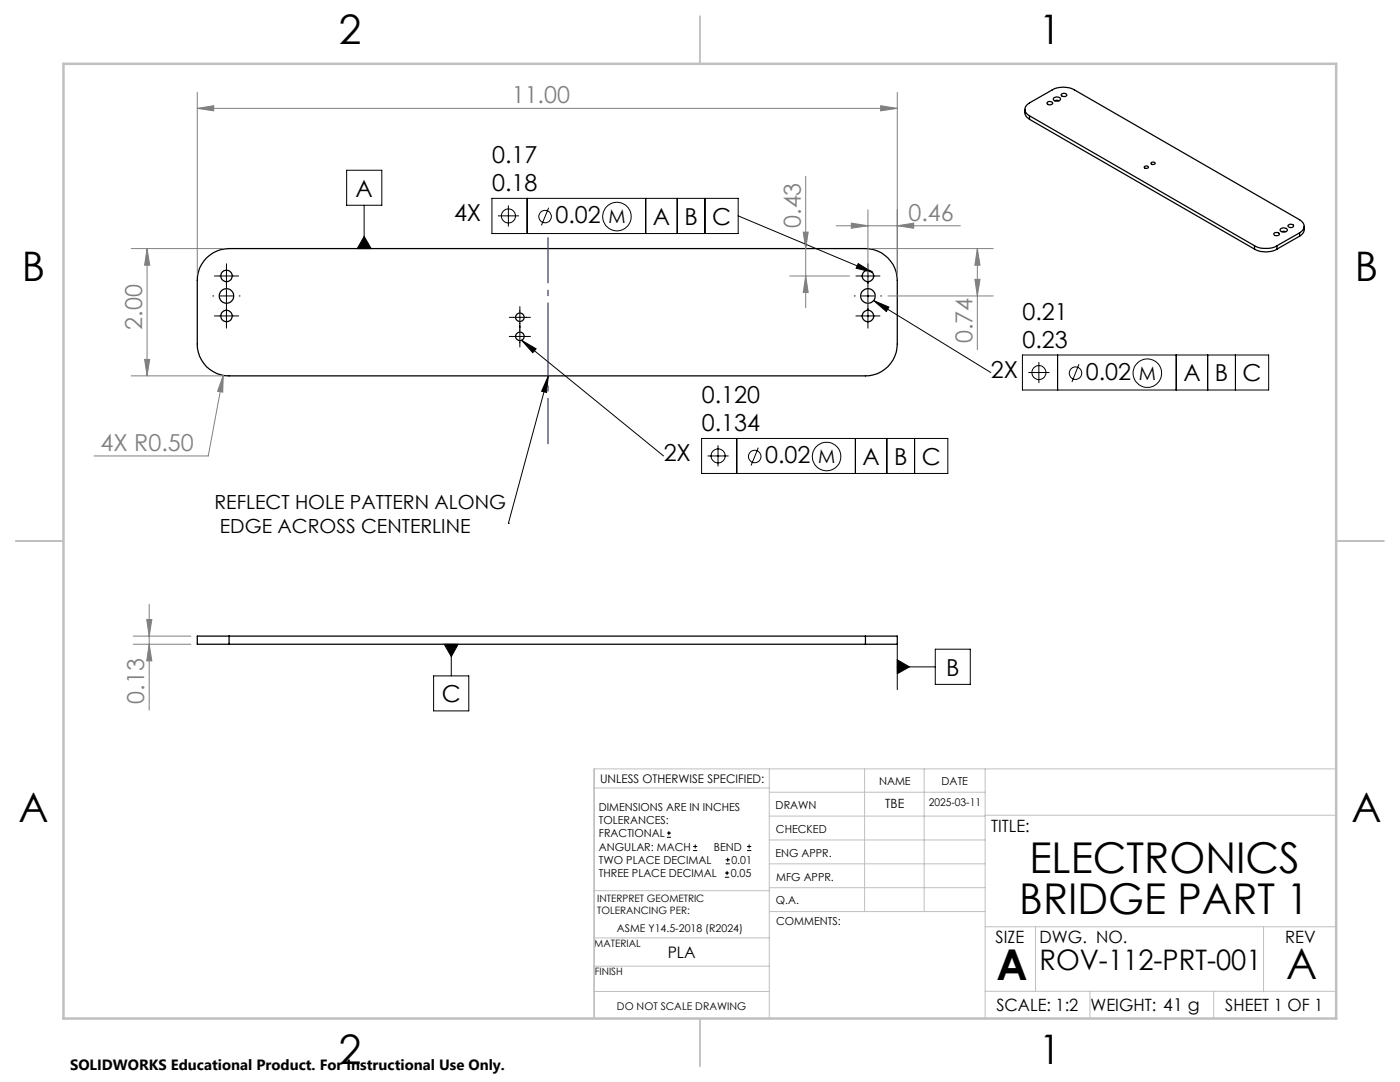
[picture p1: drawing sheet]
<svg xmlns="http://www.w3.org/2000/svg" width="279mm" height="216mm" viewBox="0 0 279 216" stroke-linecap="round" stroke-linejoin="round" font-family="sans-serif">
<g fill="none" stroke="#000" stroke-width=".25">
<path d="M210.3 19.5a.96 .96 0 0 1 1.4 .3 .79 .79 0 0 1-.8 .4 .79 .79 0 0 1-.7-.6zM211.8 18.8a.56 .56 0 0 1 .6-.2 .56 .56 0 0 1 .4 .5 .59 .59 0 0 1-.6 .2 .59 .59 0 0 1-.4-.5zM204.5 21.8l.1 1.2 .9 .8M205.5 23.1a1.36 1.36 0 0 1-1-1.3 1.36 1.36 0 0 1 1-1.3l4.5-2.5a4.7 4.7 0 0 1 4.5 0l44.9 25.9a1.39 1.39 0 0 1 .9 1.3 1.39 1.39 0 0 1-.9 1.3M205.5 23.1l44.9 25.9M205.5 23.1v.7M205.5 23.8l44.9 25.9M209 20.5a.65 .65 0 0 1 1.1 .2 .6 .6 0 0 1-.6 .2 .6 .6 0 0 1-.5-.4zM210.5 20.1l.4-.1 .4 .1M228.4 33.3a.41 .41 0 0 1 .4-.2 .41 .41 0 0 1 .3 .4 .48 .48 0 0 1-.7-.2zM229.8 32.5a.39 .39 0 0 1 .4-.2 .39 .39 0 0 1 .3 .4 .4 .4 0 0 1-.5 .1 .4 .4 0 0 1-.2-.3zM41.2 51.5a6.5 6.5 0 0 1 4.5-1.9h127a6.4 6.4 0 0 1 6.4 6.4v12.7a6.3 6.3 0 0 1-6.4 6.3h-127a6.3 6.3 0 0 1-6.3-6.3v-12.7a6.1 6.1 0 0 1 1.8-4.5z"/>
<path d="M250.4 49a5 5 0 0 0 4.4 0M250.4 49.7a4.7 4.7 0 0 0 4.4 0M250.4 49v.7M254.3 46.5a.58 .58 0 0 1 .6-.2 .58 .58 0 0 1 .4 .5 .65 .65 0 0 1-1.1-.2zM254.8 49v.7M255.6 45.7a.8 .8 0 0 1 1.3 .3 .86 .86 0 0 1-1.4-.1zM255.8 46.2h.8M257.1 44.9a.56 .56 0 0 1 .6-.2 .56 .56 0 0 1 .4 .5 .59 .59 0 0 1-.6 .2 .59 .59 0 0 1-.4-.4zM259.4 46.5l-4.6 2.5M259.4 46.5v.6M259.4 47.1l-4.6 2.6M260.3 45.2l-.1 1.1-.8 .8"/>
<path d="M45.7 126.9h-6.3v1.7h6.3M45.7 126.9v1.7M45.7 128.6h127M45.7 126.9h127M172.7 126.9h6.4v1.7h-6.4M172.7 126.9v1.7"/>
<circle cx="45.2" cy="55.1" r="1.15"/>
<circle cx="45.2" cy="59" r="1.45"/>
<circle cx="173.2" cy="59.1" r="1.46"/>
<circle cx="173.2" cy="55.1" r="1.15"/>
<circle cx="45.2" cy="63.1" r="1.15"/>
<circle cx="103.8" cy="63.3" r=".85"/>
<circle cx="103.8" cy="67.1" r=".85"/>
<circle cx="173.2" cy="63.1" r="1.15"/>
</g>
<g fill="none" stroke="#000" stroke-width=".2">
<path d="M69.2 34h7v7h-7zM98.2 39.6h49.1v7h-49.1zM105.2 39.6v7M128.9 39.6v7M135.1 39.6v7M140.7 39.6v7M42.5 59.1h.2M42.8 55.1h4.8M43.9 59.1h2.6M45.2 52.6v4.9M45.2 57.8v2.5M47.7 59.1h.2"/>
<path d="M72.7 47.2l1.4 2.4h-2.8zM72.7 41v8.6M99.4 43.1h4.2M101.5 41v4.2M109.5 41.5l-1.4 3.5M147.3 43.1l26.8 11.2M170.5 59.1h.2M170.8 55.1h4.8M171.3 52.6l2.8 1.7-3.2-.8zM171.9 59.1h2.6M173.2 52.6v4.9M173.2 57.8v2.5"/>
<path d="M174.3 60l3.1 1.3-.5 .9zM174.3 60l23.4 14.3M175.8 59.1h.1M42.8 63h4.8M45.2 60.6v4.9M101.6 63.3h4.3M101.6 67.1h4.3M103.8 61.2v8.1M104.1 67.9l2.9 1.7-.7 .8zM104.1 67.9l28.3 23.1M109.4 75l-.3 3.3-1-.2zM109.4 75l-7.9 29.4"/>
<path d="M170.8 63h4.8M173.2 60.6v4.9M204 70.8h49.2v7h-49.2zM205.2 74.3h4.2M207.3 72.2v4.2M211.1 70.8v7M215.3 72.7l-1.4 3.5M234.7 70.8v7M241 70.8v7M246.6 70.8v7M140 87.5h49.2v7h-49.2zM141.2 91h4.2"/>
<path d="M143.3 88.9v4.2M147 87.5v7M151.3 89.3l-1.4 3.6M170.7 87.5v7M177 87.5v7M182.5 87.5v7M101.5 104.4h.1M86.5 134.9h7.1v7h-7.1zM88.7 128.6h2.7l-1.3 2.4zM90.1 128.6v6.3M179.1 131.7l2.4 1.4-2.4 1.3zM179.1 133.1h7.6"/>
<path d="M179.1 128.6v9M186.7 129.5h6.9v7.1h-6.9zM133.1 167.1h.8M133.1 166.2h.8M133.5 165.8v.9M138.3 169.7h.8M138.3 168.9h.8M138.7 168.5v.8M144.7 175h.8M144.7 174.2h.8M144.8 172.4h.9M144.8 171.6h.9"/>
<path d="M145.1 173.8v.8M145.2 171.1v.9M149.1 169.7h.8M149.1 168.9h.8M149.5 168.5v.8"/>
<circle cx="101.5" cy="43.1" r="1.4"/>
<circle cx="108.8" cy="43.2" r="1.25"/>
<circle cx="123.1" cy="43.2" r="2.85"/>
<circle cx="207.3" cy="74.3" r="1.4"/>
<circle cx="214.6" cy="74.5" r="1.26"/>
<circle cx="229" cy="74.5" r="2.83"/>
<circle cx="143.3" cy="91" r="1.39"/>
<circle cx="150.6" cy="91.1" r="1.25"/>
<circle cx="165" cy="91.1" r="2.85"/>
</g>
<g fill="none" stroke="#808080" stroke-width=".2">
<path d="M39.4 18.5v36.2M179.1 18.5v36.2M39.4 21.6l3.3-.5v1zM39.4 21.6h139.7M160.8 35.2v26.2M175.8 21.1l3.3 .5-3.3 .5zM26.2 49.6h18.2M29.4 49.6l.5 3.3h-1zM29.4 49.6v25.4M157.6 55.1h11.9M160.3 46.3h1l-.5 3.3zM160.8 55.1l.5 3.2h-1z"/>
<path d="M166.9 45h24.8M169.9 44.5l3.3 .5-3.3 .5zM173.2 41.9v13.2M174 49.6h24.2M177.2 59.1h21M179.1 45l3.3-.5v1zM194.6 55.7h1l-.5 3.4zM195.1 49.6l.5 3.3h-1zM195.1 49.6v20.2M26.2 75h18.2M28.9 71.7h1l-.5 3.3zM44.6 74.9l-.2 3.3-1-.1z"/>
<path d="M44.6 74.9l-3 16.1h-22.8M26.6 126.9h11.5M26.6 128.6h11.5M29.3 123.6h1l-.5 3.3zM29.8 128.6l.5 3.3h-1zM29.8 120.6v21.1"/>
</g>
<path d="M109.4 47.3v41.3" fill="none" stroke="#00f" stroke-width=".2" stroke-dasharray="15.2 1.3 1.3 1.3" stroke-dashoffset="6" stroke-linecap="butt"/>
<g fill="none" stroke="#c0c0c0" stroke-width=".2">
<path d="M118.6 157.2h34.9M153.5 153.4v49.8M153.5 158.1h43.1M172.5 153.4v28.5M184.4 153.4v28.5M196.6 153.4v49.8M266.7 153.4h-148.1v49.8M118.6 177.7h35M153.5 167.6h43.1M153.5 162.8h43.1M153.5 172.4h43.1M153.5 177.1h43.1"/>
<path d="M196.6 162.7h70.1M118.6 197.8h34.9M118.6 192.8h34.9M118.6 187.1h35M153.6 181.9h43M196.6 197.8h70.1M196.6 184.9h70.1M206.7 184.9v12.9M217.5 197.8v5.4M242.2 197.8v5.4M252.2 184.9v12.9"/>
</g>
<path d="M139.7 3.2v9.5M3.1 107.9h9.6M266.7 107.9h9.5M139.7 203.2v9.6" fill="none" stroke="#c0c0c0" stroke-width=".25"/>
<path d="M12.7 12.7h254v190.5h-254z" fill="none" stroke="#c0c0c0" stroke-width=".5"/>
<g fill="#000">
<path d="M109.4 75l-.3 3.3-1-.2z"/>
<path d="M88.7 128.6l1.4 2.4 1.3-2.4zM179.1 131.7l2.4 1.4-2.4 1.3zM104.1 67.9l2.9 1.7-.7 .8zM171.3 52.6l2.8 1.7-3.2-.8zM174.3 60l3.1 1.3-.5 .9zM72.7 47.2l1.4 2.4h-2.8z"/>
</g>
<g fill="#808080">
<path d="M39.4 21.6l3.3-.5v1zM175.8 21.1l3.3 .5-3.3 .5zM169.9 44.5l3.3 .5-3.3 .5zM179.1 45l3.3-.5v1zM44.6 74.9l-.2 3.3-1-.1z"/>
<path d="M28.9 71.7h1l-.5 3.3zM29.4 49.6l.5 3.3h-1zM194.6 55.7h1l-.5 3.4zM195.1 49.6l.5 3.3h-1zM160.8 55.1l.5 3.2h-1zM160.3 46.3h1l-.5 3.3z"/>
<path d="M29.3 123.6h1l-.5 3.3zM29.8 128.6l.5 3.3h-1z"/>
</g>
<g font-size="8.5">
<text x="205.4" y="174.2">ELECTRONICS</text>
<text x="203.4" y="182.3">BRIDGE PART 1</text>
<text x="198.9" y="195.5">A</text>
<text x="256.7" y="195.4">A</text>
</g>
<g font-size="8.1">
<text x="67.6" y="8.9">2</text>
<text x="207.3" y="8.9">1</text>
<text x="4.4" y="56.1">B</text>
<text x="270.4" y="56.1">B</text>
<text x="3.7" y="164.1">A</text>
<text x="269.7" y="164.1">A</text>
<text x="67.6" y="212.4">2</text>
<text x="207.3" y="212.4">1</text>
</g>
<text font-size="5.6" x="207.4" y="193.5">ROV-112-PRT-001</text>
<g font-size="4.7" fill="#808080">
<text x="102.1" y="20.6">11.00</text>
<text x="159.8" y="45.5" transform="rotate(-90 159.8 45.5)">0.43</text>
<text x="181.3" y="44">0.46</text>
<text x="28.4" y="65.8" transform="rotate(-90 28.4 65.8)">2.00</text>
<text x="194.1" y="68.5" transform="rotate(-90 194.1 68.5)">0.74</text>
<text x="20.1" y="90">4X R0.50</text>
<text x="28.8" y="140.4" transform="rotate(-90 28.8 140.4)">0.13</text>
</g>
<g font-size="4.7">
<text x="98.2" y="32.6">0.17</text>
<text x="71" y="39.2">A</text>
<text x="98.2" y="38.1">0.18</text>
<text x="90.6" y="44.1">4X</text>
<text x="110.9" y="44.6">0.02</text>
<text x="130.3" y="44.8">A</text>
<text x="136.6" y="44.8">B</text>
<text x="142.1" y="44.8">C</text>
<text x="204.1" y="63.8">0.21</text>
<text x="204.1" y="69.4">0.23</text>
<text x="197.8" y="75.4">2X</text>
<text x="216.7" y="75.8">0.02</text>
<text x="236.2" y="76.1">A</text>
<text x="242.5" y="76.1">B</text>
<text x="248" y="76.1">C</text>
<text x="140" y="80.4">0.120</text>
<text x="140" y="86">0.134</text>
<text x="132.5" y="92">2X</text>
<text x="152.7" y="92.4">0.02</text>
<text x="172.1" y="92.7">A</text>
<text x="178.4" y="92.7">B</text>
<text x="184" y="92.7">C</text>
<text x="188.8" y="134.8">B</text>
<text x="88.2" y="140.1">C</text>
</g>
<g font-size="3.9">
<text x="42.8" y="101.5">REFLECT HOLE PATTERN ALONG</text>
<text x="43.9" y="106.4">EDGE ACROSS CENTERLINE</text>
</g>
<g font-size="3.7">
<text x="121.4" y="44.5">M</text>
<text x="227.3" y="75.8">M</text>
<text x="163.3" y="92.4">M</text>
</g>
<g font-size="3.4">
<text x="197.8" y="166">TITLE:</text>
<text x="198.7" y="188.1">SIZE</text>
<text x="207.5" y="188.1">DWG. NO.</text>
<text x="256.5" y="188.2">REV</text>
<text x="198.8" y="201.7">SCALE: 1:2</text>
<text x="217.6" y="201.7">WEIGHT: 41 g</text>
<text x="244.5" y="201.7">SHEET 1 OF 1</text>
</g>
<text font-size="3.2" x="133.3" y="191.2">PLA</text>
<text font-size="3" x="14" y="213.5">SOLIDWORKS Educational Product. For Instructional Use Only.</text>
<text font-size="2.5" x="176.7" y="161.3">TBE</text>
<text font-size="2.4" x="119.8" y="156.2">UNLESS OTHERWISE SPECIFIED:</text>
<g font-size="2.2">
<text x="119.5" y="161.8">DIMENSIONS ARE IN INCHES</text>
<text x="154.8" y="161.4">DRAWN</text>
<text x="175.4" y="156.6">NAME</text>
<text x="187.9" y="156.7">DATE</text>
<text x="119.5" y="164.4">TOLERANCES:</text>
<text x="119.5" y="167.1">FRACTIONAL</text>
<text x="154.9" y="166.3">CHECKED</text>
<text x="119.5" y="169.7">ANGULAR: MACH</text>
<text x="119.5" y="172.4">TWO PLACE DECIMAL</text>
<text x="142.5" y="169.7">BEND</text>
<text x="146" y="172.4">0.01</text>
<text x="154.8" y="170.9">ENG APPR.</text>
<text x="119.5" y="175">THREE PLACE DECIMAL</text>
<text x="145.8" y="175">0.05</text>
<text x="154.9" y="175.7">MFG APPR.</text>
<text x="154.9" y="180.4">Q.A.</text>
<text x="154.9" y="184.6">COMMENTS:</text>
</g>
<g font-size="2.1">
<text x="185.3" y="160.7">2025-03-11</text>
<text x="123.1" y="186.1">ASME Y14.5-2018 (R2024)</text>
<text x="123.1" y="201.6">DO NOT SCALE DRAWING</text>
</g>
<g font-size="2">
<text x="119.2" y="179.9">INTERPRET GEOMETRIC</text>
<text x="119.2" y="182.4">TOLERANCING PER:</text>
<text x="118.6" y="189">MATERIAL</text>
<text x="118.7" y="194.6">FINISH</text>
</g>
</svg>
